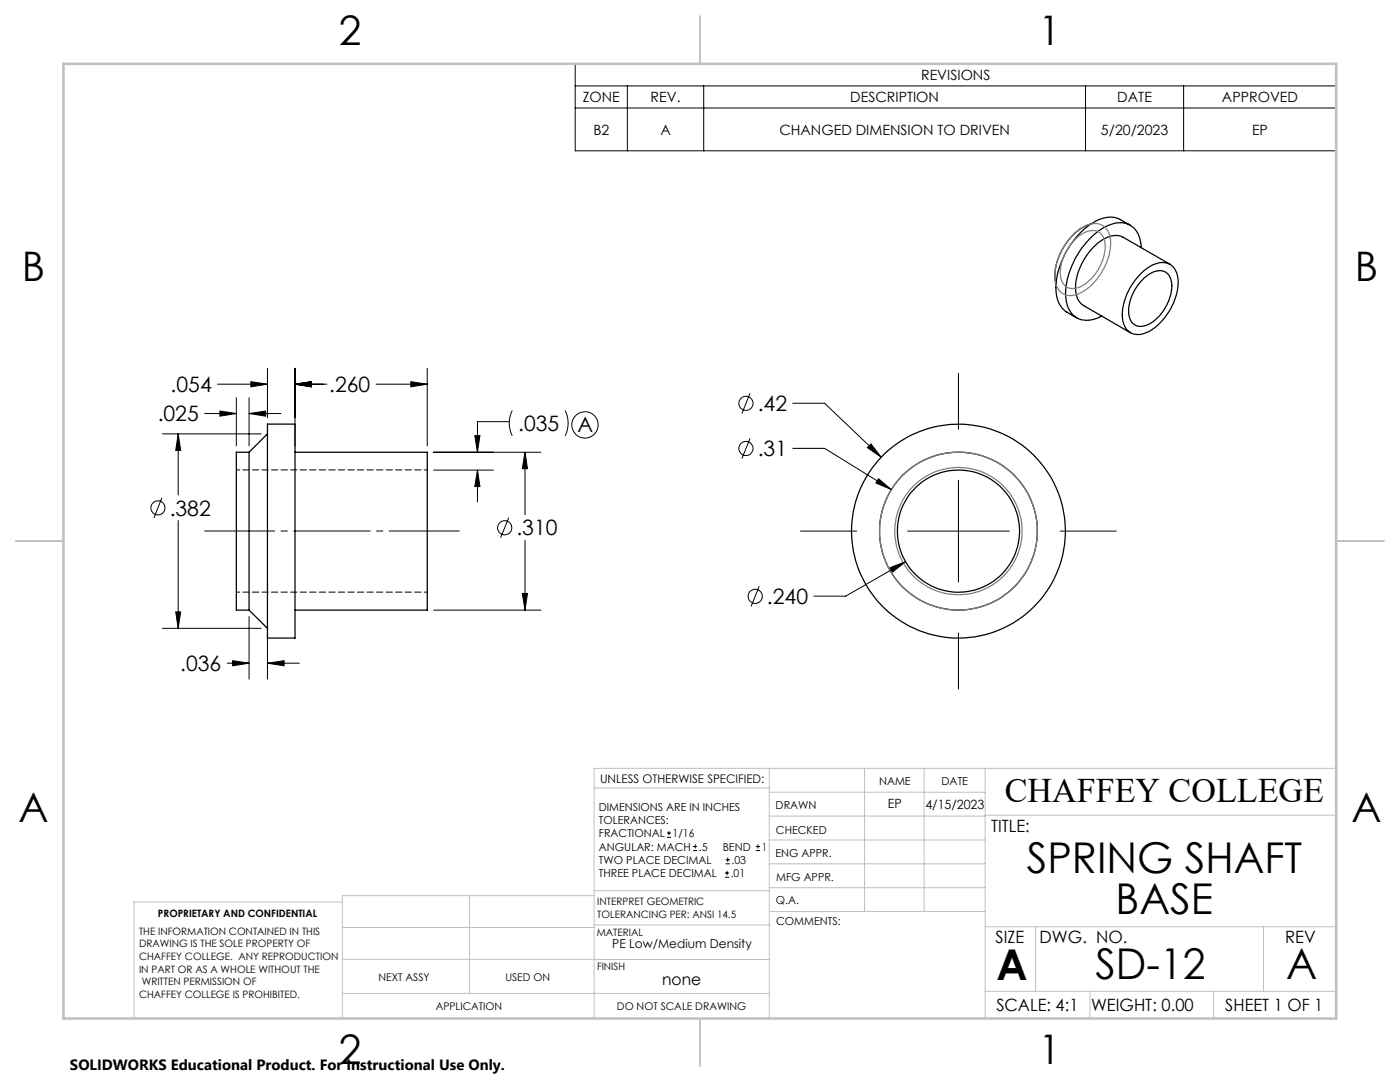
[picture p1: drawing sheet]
<svg xmlns="http://www.w3.org/2000/svg" width="279mm" height="216mm" viewBox="0 0 279 216" stroke-linecap="round" stroke-linejoin="round" font-family="sans-serif">
<g fill="none" stroke="#000" stroke-width=".25">
<path d="M217.7 44.7a10.6 10.6 0 0 0-6.5 6.8l-.7 2.8v1.4l.2 1M225.5 44.9l-1.9-1.1a5.8 5.8 0 0 0-6 .9 16.5 16.5 0 0 0-6.9 13.5 5.1 5.1 0 0 0 2.2 4.1l2 1.1M227.4 54.9a6.1 6.1 0 0 1 5.4-2.4 3.6 3.6 0 0 1 2.3 3.8 11.9 11.9 0 0 1-6.5 10.1 3.1 3.1 0 0 1-4.6-2.9 11.9 11.9 0 0 1 3.4-8.6zM227.8 49.4a4.8 4.8 0 0 0-3.1-4.8 7.3 7.3 0 0 0-6.5 2.4 16.7 16.7 0 0 0-5.5 12.3 4.6 4.6 0 0 0 3.2 4.5 6.1 6.1 0 0 0 4-.7M228.1 55.7a4.1 4.1 0 0 1 4.4-1.5 3.4 3.4 0 0 1 1.3 3.9 9.1 9.1 0 0 1-5.1 6.8 2.46 2.46 0 0 1-3.5-2.4 9.5 9.5 0 0 1 2.9-6.8zM233.5 52.7l-9.3-5.4a4.6 4.6 0 0 0-4.9 1.1 12.3 12.3 0 0 0-4.6 9.7 3.6 3.6 0 0 0 1.6 2.9l9.3 5.4M49.7 90.2v31.5M49.7 90.2h-2.5v31.5h2.5M53.4 84.6h5.5v42.7h-5.5zM53.4 86.6l-3.7 3.6M58.9 90.2h26.4v31.5h-26.4M49.7 121.7l3.7 3.7"/>
<circle cx="191.3" cy="106" r="21.3"/>
<circle cx="191.3" cy="106" r="12.2"/>
<circle cx="191.3" cy="106" r="15.8"/>
</g>
<path d="M85.3 93.8h-38.1M47.2 118.2h38.1" fill="none" stroke="#000" stroke-width=".2" stroke-dasharray="1.3 .6" stroke-dashoffset=".6"/>
<g fill="none" stroke="#000" stroke-width=".2">
<path d="M114.8 12.7h151.9v17.4h-151.9zM114.8 17.1h151.9M125.2 17.1v13M140.4 17.1v13M216.6 17.1v13M236.2 17.1v13M114.8 21.6h151.9M43.4 76.7h10M47.2 79.3v9.7M49.7 79.3v9.7M50.1 76.2l3.3 .5-3.3 .5zM53.4 73.5v9.9"/>
<path d="M58.9 76.7l3.3-.5v1zM58.9 73.5v15.5M58.9 76.7h6.3M75.1 76.7h10.2M82 76.2l3.3 .5-3.3 .5zM85.3 73.5v15.5M149.7 78.5l-1.6 4M191.3 74.5v11.2M32.3 99.3l-1.6 4.1M32.4 86.6h19.7M35.6 86.6l.5 3.3h-1zM35.6 86.6v12.2"/>
<path d="M40.9 82.5h6.3M43.9 82l3.3 .5-3.3 .5zM49.7 82.5l3.3-.5v1zM49.7 82.5h6.4M86.5 90.2h21.5M86.5 93.8h12M94.8 86.9h1l-.5 3.3zM95.3 93.8l.5 3.3h-1zM95.3 93.8v6.4M101.6 84.1h-6.3v6.1M102.2 81.9a5.6 5.6 0 0 0 0 5.1M104.8 90.2l.5 3.3h-1.1z"/>
<path d="M104.8 90.2v12.5M112.8 81.9a5.6 5.6 0 0 1 0 5.1M149.7 87.5l-1.6 4M158.2 80.5h6.4l11.3 10.7M158.2 89.5h6.4l13.3 8.2M173.8 88.6l2.1 2.6-2.8-1.9zM175.3 95.5l2.6 2.2-3.1-1.3zM191.3 95.8v20.3M35.6 103.9v21.5M101.5 103.3l-1.6 4M104.2 118.4h1.1l-.5 3.3zM104.8 107.8v13.9"/>
<path d="M151.5 117l-1.6 4M159.8 106h11.2M177.6 113.3l3.1-1.2-2.6 2.1zM180.7 112.1l-11.9 6.9h-6.4M181.1 106h20.3M211.6 106h11.2M32.4 125.4h19.7M35.1 122.1h1l-.5 3.3zM45.3 132.3h4.4M46.4 131.8l3.3 .5-3.3 .6zM49.7 123v12.5M53.4 132.3l3.3-.5v1.1z"/>
<path d="M53.4 126.6v8.9M53.4 132.3h6.3M86.5 121.7h21.5M191.3 126.3v11.2M133.1 167.1h.8M133.1 166.2h.8M133.5 165.8v.9M138.3 169.7h.8M138.3 168.9h.8M138.7 168.5v.8M144.7 175h.8M144.7 174.2h.8"/>
<path d="M144.8 172.4h.9M144.8 171.6h.9M145.1 173.8v.8M145.2 171.1v.9M150.8 169.7h.9M150.8 168.9h.9M151.3 168.5v.8"/>
<circle cx="116.7" cy="84.8" r="2.63"/>
<circle cx="148.9" cy="89.5" r="1.42"/>
<circle cx="148.9" cy="80.5" r="1.41"/>
<circle cx="31.5" cy="101.3" r="1.42"/>
<circle cx="100.7" cy="105.3" r="1.41"/>
<circle cx="150.7" cy="119" r="1.4"/>
</g>
<g fill="none" stroke="#808080" stroke-width=".25">
<path d="M214.1 46.9a5.9 5.9 0 0 1 5.4-2.2 3.7 3.7 0 0 1 2.2 4.2 11.9 11.9 0 0 1-6.7 9.8 3.2 3.2 0 0 1-4.5-3 12.3 12.3 0 0 1 3.6-8.8zM214.6 47.7a4.3 4.3 0 0 1 4.5-1.5 3.7 3.7 0 0 1 1.4 4.1 9.4 9.4 0 0 1-5.4 7.1 2.57 2.57 0 0 1-3.5-2.7 10 10 0 0 1 3-7z"/>
<circle cx="191.3" cy="106" r="12.7"/>
<circle cx="191.3" cy="106" r="15.7"/>
</g>
<path d="M40.8 106h50.8" fill="none" stroke="#000" stroke-width=".2" stroke-dasharray="15.2 1.3 1.3 1.3" stroke-dashoffset="1.3"/>
<g fill="none" stroke="#c0c0c0" stroke-width=".2">
<path d="M118.6 157.2h34.9M153.5 153.3v49.9M153.5 158.1h43.1M172.5 153.3v28.6M184.4 153.3v28.6M196.6 153.3v49.9M266.7 153.3h-148.1v49.9M68.3 180h-41.6v23.2M93.7 178.7v19.5M118.6 178.7h-50.3v24.5M118.6 177.7h35M153.5 167.6h43.1"/>
<path d="M153.5 162.8h43.1M153.5 172.4h43.1M153.5 177.1h43.1M196.6 162.7h70.1M68.3 198.2h85.2M68.3 191.4l85.2 .1M68.3 185.1h50.3M118.6 184.6h35M153.6 181.9h43M196.6 197.8h70.1M196.6 184.9h70.1M206.7 184.9v12.9"/>
<path d="M217.5 197.8v5.4M242.2 197.8v5.4M252.2 184.9v12.9"/>
</g>
<path d="M139.7 3.2v9.5M3.1 107.9h9.6M266.7 107.9h9.5M139.7 203.2v9.6" fill="none" stroke="#c0c0c0" stroke-width=".25"/>
<path d="M12.7 12.7h254v190.5h-254z" fill="none" stroke="#c0c0c0" stroke-width=".5"/>
<path d="M173.8 88.6l-.7 .7 2.8 1.9zM175.3 95.5l-.5 .9 3.1 1.3zM177.6 113.3l.5 .9 2.6-2.1zM94.8 86.9h1l-.5 3.3zM95.3 93.8l.5 3.3h-1zM58.9 76.7l3.3-.5v1zM50.1 76.2l3.3 .5-3.3 .5zM82 76.2l3.3 .5-3.3 .5zM58.9 76.7l3.3-.5v1zM49.7 82.5l3.3-.5v1zM43.9 82l3.3 .5-3.3 .5zM46.4 131.8l3.3 .5-3.3 .6zM53.4 132.3l3.3-.5v1.1zM104.8 90.2l.5 3.3h-1.1zM104.2 118.4h1.1l-.5 3.3zM35.6 86.6l.5 3.3h-1zM35.1 122.1h1l-.5 3.3z" fill="#000"/>
<g font-size="8.5">
<text x="204.9" y="174.2">SPRING SHAFT</text>
<text x="222.6" y="182.3">BASE</text>
<text x="198.9" y="195.5">A</text>
<text x="218.6" y="195.4">SD-12</text>
<text x="256.7" y="195.4">A</text>
</g>
<g font-size="8.1">
<text x="67.6" y="8.9">2</text>
<text x="207.3" y="8.9">1</text>
<text x="4.4" y="56.2">B</text>
<text x="270.4" y="56.2">B</text>
<text x="3.7" y="164.1">A</text>
<text x="269.7" y="164.1">A</text>
<text x="67.6" y="212.4">2</text>
<text x="207.3" y="212.4">1</text>
</g>
<text font-size="6.9" x="200.5" y="160.1">CHAFFEY COLLEGE</text>
<g font-size="4.2">
<text x="34.1" y="78.3">.054</text>
<text x="65.7" y="78.3">.260</text>
<text x="151.2" y="82">.42</text>
<text x="31.5" y="84.1">.025</text>
<text x="103.4" y="86">.035</text>
<text x="115.2" y="86.2">A</text>
<text x="151.2" y="91">.31</text>
<text x="33.9" y="102.9">.382</text>
<text x="103.1" y="106.8">.310</text>
<text x="153.1" y="120.5">.240</text>
<text x="36" y="133.9">.036</text>
</g>
<g font-size="3.4">
<text x="197.8" y="166">TITLE:</text>
<text x="198.7" y="188.1">SIZE</text>
<text x="207.5" y="188.1">DWG. NO.</text>
<text x="256.5" y="188.2">REV</text>
<text x="198.8" y="201.7">SCALE: 4:1</text>
<text x="217.7" y="201.8">WEIGHT: 0.00</text>
<text x="244.5" y="201.7">SHEET 1 OF 1</text>
</g>
<text font-size="3.2" x="132.2" y="196.6">none</text>
<text font-size="3" x="14" y="213.5">SOLIDWORKS Educational Product. For Instructional Use Only.</text>
<g font-size="2.8">
<text x="183.8" y="16">REVISIONS</text>
<text x="116.3" y="20.4">ZONE</text>
<text x="129.8" y="20.4">REV.</text>
<text x="169.7" y="20.4">DESCRIPTION</text>
<text x="223" y="20.4">DATE</text>
<text x="243.9" y="20.4">APPROVED</text>
<text x="118.4" y="26.9">B2</text>
<text x="131.8" y="26.9">A</text>
<text x="155.5" y="26.9">CHANGED DIMENSION TO DRIVEN</text>
<text x="219.7" y="26.9">5/20/2023</text>
<text x="249.9" y="26.9">EP</text>
</g>
<g font-size="2.5">
<text x="177.2" y="161.3">EP</text>
<text x="184.7" y="161.4">4/15/2023</text>
<text x="122.2" y="189.3">PE Low/Medium Density</text>
</g>
<text font-size="2.4" x="119.8" y="156.2">UNLESS OTHERWISE SPECIFIED:</text>
<g font-size="2.2">
<text x="119.5" y="161.8">DIMENSIONS ARE IN INCHES</text>
<text x="154.8" y="161.4">DRAWN</text>
<text x="175.4" y="156.6">NAME</text>
<text x="187.9" y="156.7">DATE</text>
<text x="119.5" y="164.4">TOLERANCES:</text>
<text x="119.5" y="167.1">FRACTIONAL</text>
<text x="134.2" y="167.1">1/16</text>
<text x="154.9" y="166.3">CHECKED</text>
<text x="119.5" y="172.4">TWO PLACE DECIMAL</text>
<text x="119.5" y="169.7">ANGULAR: MACH</text>
<text x="139.5" y="169.7">.5</text>
<text x="144.2" y="169.7">BEND</text>
<text x="146" y="172.4">.03</text>
<text x="152" y="169.7">1</text>
<text x="154.8" y="171">ENG APPR.</text>
<text x="119.5" y="175">THREE PLACE DECIMAL</text>
<text x="145.8" y="175">.01</text>
<text x="154.9" y="175.7">MFG APPR.</text>
<text x="154.9" y="180.4">Q.A.</text>
<text x="154.9" y="184.6">COMMENTS:</text>
</g>
<g font-size="2.1">
<text x="75.5" y="195.7">NEXT ASSY</text>
<text x="100.9" y="195.7">USED ON</text>
<text x="86.9" y="201.5">APPLICATION</text>
<text x="123.1" y="201.6">DO NOT SCALE DRAWING</text>
</g>
<g font-size="2">
<text x="31.5" y="182.9">PROPRIETARY AND CONFIDENTIAL</text>
<text x="119.2" y="180.6">INTERPRET GEOMETRIC</text>
<text x="119.2" y="183.1">TOLERANCING PER: ANSI 14.5</text>
<text x="27.8" y="186.5">THE INFORMATION CONTAINED IN THIS</text>
<text x="27.8" y="189">DRAWING IS THE SOLE PROPERTY OF</text>
<text x="27.8" y="191.6">CHAFFEY COLLEGE. ANY REPRODUCTION</text>
<text x="119.1" y="186.7">MATERIAL</text>
<text x="27.8" y="194.1">IN PART OR AS A WHOLE WITHOUT THE</text>
<text x="28.3" y="196.6">WRITTEN PERMISSION OF</text>
<text x="119.1" y="193.5">FINISH</text>
<text x="27.8" y="199.1">CHAFFEY COLLEGE IS PROHIBITED.</text>
</g>
</svg>
